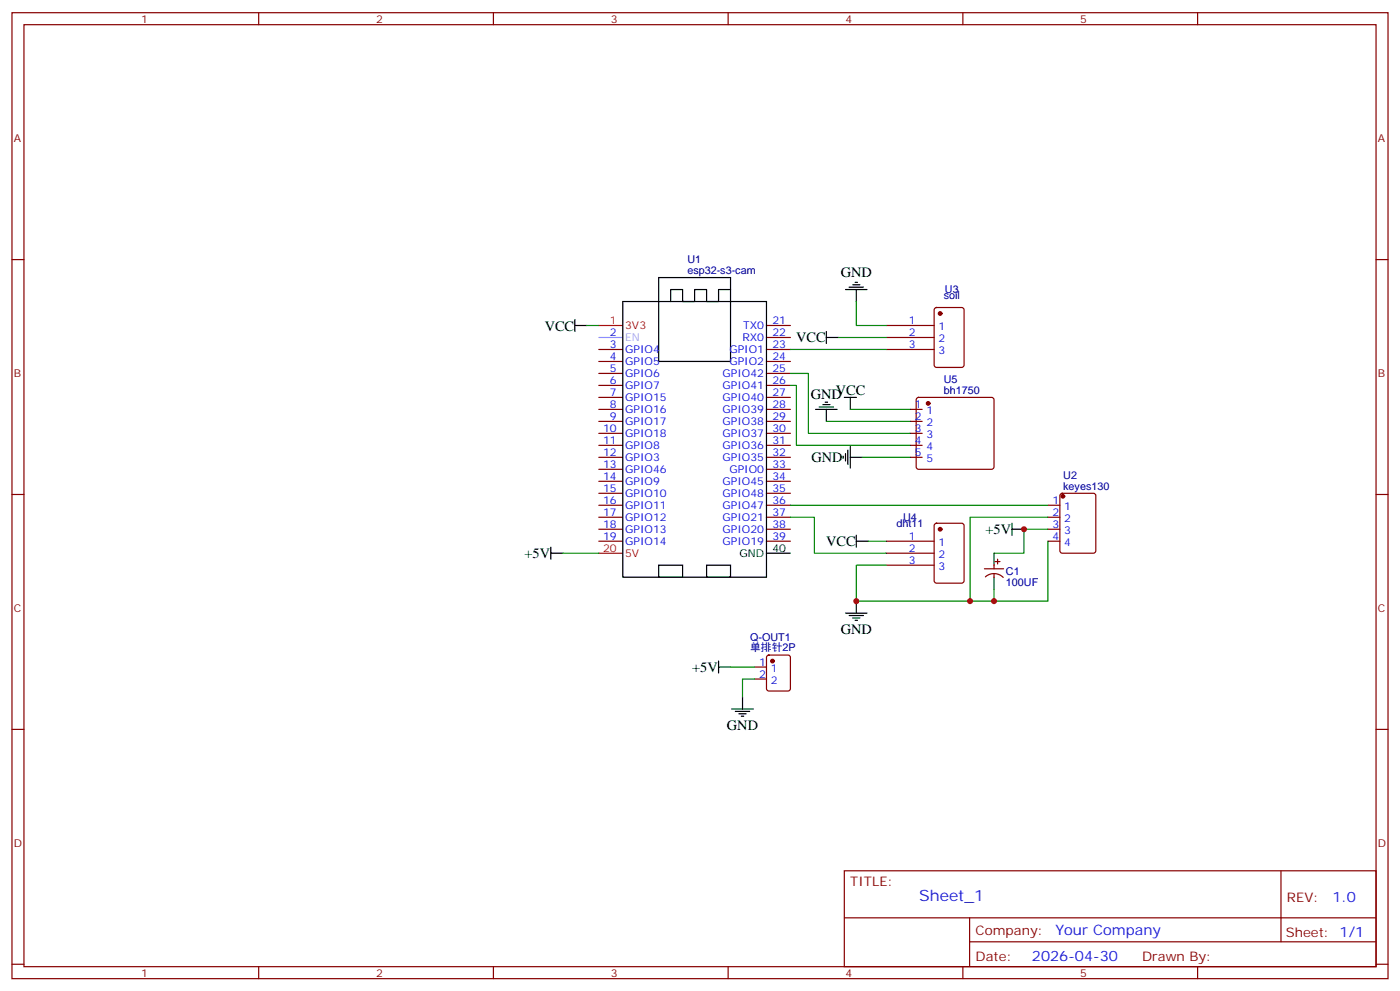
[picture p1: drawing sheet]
<svg xmlns="http://www.w3.org/2000/svg" width="412mm" height="292mm" viewBox="0 0 412 292" stroke-linecap="round" stroke-linejoin="round" font-family="sans-serif">
<g fill="none" stroke="#870000" stroke-width=".35">
<path d="M3.5 3.7h405.4v284.4h-405.4zM7.1 7.3h398.2v277.3h-398.2zM76.2 3.7v3.6M145.3 3.7v3.6M214.5 3.7v3.6M283.6 3.7v3.6M352.8 3.7v3.6M3.5 76.4h3.6M405.3 76.4h3.6M225.8 99.3h7M225.8 95.8h7M261.1 99.3h14.1"/>
<path d="M261.1 95.8h14.1M275.4 90.7l.5-.2h7.4l.6 .5 .1 16.5-.5 .6-7.6 .1-.7-.5v-16.5zM176.4 117h7M176.4 113.5h7M176.4 109.9h7M176.4 106.4h7M176.4 102.9h7M225.8 117h7M225.8 113.5h7M225.8 109.9h7M225.8 106.4h7M225.8 102.9h7"/>
<path d="M261.1 102.9h14.1M270.1 117.2l.5-.2h21.5l.5 .2 .2 .5v19.7l-.2 .5-.5 .2h-21.5l-.5-.2-.2-.5v-19.7zM176.4 138.1h7M176.4 134.6h7M176.4 131.1h7M176.4 127.6h7M176.4 124h7M176.4 120.5h7M225.8 138.1h7M225.8 134.6h7M225.8 131.1h7M225.8 127.6h7"/>
<path d="M225.8 124h7M225.8 120.5h7M268.1 134.6h3.5M268.1 131.1h3.5M268.1 127.6h3.5M268.1 124h3.5M268.1 120.5h3.5M3.5 145.6h3.6M176.4 159.3h7M176.4 155.8h7M176.4 152.3h7M176.4 148.7h7"/>
<path d="M176.4 145.2h7M176.4 141.7h7M225.8 159.3h7M225.8 155.8h7M225.8 152.3h7M225.8 148.7h7M225.8 145.2h7M225.8 141.7h7M261.1 159.3h14.1M275.4 154.2l.5-.2h7.4l.6 .5 .1 16.5-.5 .6-7.6 .1-.7-.5v-16.5zM308.7 159.3h3.5M308.7 155.8h3.5"/>
<path d="M308.7 152.3h3.5M308.7 148.7h3.5M312.4 145.4l.5-.2h9.2l.6 .4 .1 16.5-.5 .7h-9.4l-.6-.4-.1-16.5zM405.3 145.6h3.6M261.1 162.8h14.1M261.1 166.4h14.1M290 167.4h5.6M290.3 169.8a3.8 3.8 0 0 1 5.2 .2M292.8 166.4v1M292.8 168.8v1.1M293.2 165.3h1.4M293.9 164.6v1.4"/>
<path d="M222.2 196.4h3.6M222.2 199.9h3.6M226 193l.5-.2h5.6l.7 .5v9.4l-.4 .7h-5.9l-.7-.5v-9.4zM3.5 214.7h3.6M405.3 214.7h3.6M248.7 256.3h156.6v28.3h-156.6zM377.3 256.4v20.8M248.7 270.2h156.5M285.6 277.2h119.6M285.6 270.2v14.1M3.5 283.8h3.6M76.2 284.6v3.5"/>
<path d="M145.3 284.6v3.5M214.5 284.6v3.5M283.6 284.6v3.5M352.8 284.6v3.5M405.3 283.8h3.6"/>
</g>
<path d="M176.4 99.3h7" fill="none" stroke="#6cf" stroke-width=".35"/>
<path d="M176.4 95.8h7M176.4 162.8h7" fill="none" stroke="#f00" stroke-width=".35"/>
<g fill="none" stroke="#000" stroke-width=".35">
<path d="M169.3 95.8h3.6M169.3 94.1v3.5M183.4 88.8h42.4v81.1h-42.4zM194 81.7h21.2v24.7h-21.2zM215.2 85.2h-3.5v3.6h-3.6v-3.6h-3.5v3.6h-3.5v-3.6h-3.5v3.6M243.4 99.3h3.5M243.4 97.6v3.5M249.1 85.2h6.3M250.1 84.5h4.3M251.2 83.8h2.1M251.9 83.1h.7M252.2 85.2v3.6"/>
<path d="M241.3 119.8h4.2M242.4 119.1h2.1M243.1 118.4h.7M248.7 117h3.5M250.5 117v3.5M240.2 120.5h6.4M243.4 120.5v3.5M248.4 134.3v.7M249.1 133.6v2.1M249.8 132.5v4.2M250.5 131.4v6.4M250.5 134.6h3.5"/>
<path d="M252.2 159.3h3.6M252.2 157.6v3.5M298.1 155.8h3.5M298.1 154v3.6M162.3 162.8h3.5M162.3 161.1v3.5M194 166.4h7.1v3.5h-7.1zM208.1 166.4h7.1v3.5h-7.1zM225.8 162.8h7M252.2 177v3.5M292.8 162.8v3.6M292.8 169.9v3.5"/>
<path d="M211.7 196.4h3.5M211.7 194.6v3.5M249.1 180.5h6.3M250.1 181.2h4.3M251.2 181.9h2.1M251.9 182.6h.7M215.5 208.7h6.4M216.6 209.4h4.2M217.7 210.1h2.1M218.4 210.8h.7M218.7 205.2v3.5"/>
</g>
<g fill="#870000" stroke="#870000" stroke-width=".35">
<circle cx="313.1" cy="146.1" r=".53"/>
<circle cx="276.9" cy="92.3" r=".53"/>
<circle cx="276.9" cy="155.8" r=".53"/>
<circle cx="273.4" cy="118.7" r=".53"/>
<circle cx="227.5" cy="194.6" r=".53"/>
</g>
<g fill="none" stroke="#008700" stroke-width=".35">
<path d="M172.9 95.8h3.5M246.9 99.3h14.2M252.2 88.8v7h8.9M232.8 109.9h5.3v17.7h30M232.8 113.5h1.8v17.6h33.5M232.8 102.9h28.3M243.4 124h24.7M250.5 120.5h17.6M254 134.6h14.1M232.8 152.3h7.1v10.5h21.2M232.8 148.7h75.9M255.8 159.3h5.3"/>
<path d="M308.7 155.8h-7.1v7h-8.8M308.7 159.3v17.7h-56.5v-10.6h8.9M308.7 152.3h-22.9v24.7M165.8 162.8h10.6M292.8 173.4v3.6M215.2 196.4h7M222.2 199.9h-3.5v5.3"/>
</g>
<g fill="#c00">
<circle cx="252.2" cy="177" r=".88"/>
<circle cx="301.6" cy="155.8" r=".88"/>
<circle cx="292.8" cy="177" r=".88"/>
<circle cx="285.8" cy="177" r=".88"/>
</g>
<text font-size="4.6" fill="#00f" x="270.8" y="265.4">Sheet_1</text>
<g font-size="4.2">
<text x="247.6" y="81.4">GND</text>
<text x="160.5" y="97.3">VCC</text>
<text x="234.5" y="100.8">VCC</text>
<text x="238.8" y="117.4">GND</text>
<text x="246.2" y="116.3">VCC</text>
<text x="239" y="136.1">GND</text>
<text x="243.4" y="160.8">VCC</text>
<text x="290.3" y="157.2">+5V</text>
<text x="154.5" y="164.3">+5V</text>
<text x="247.6" y="186.6">GND</text>
<text x="203.9" y="197.8">+5V</text>
<text x="214.1" y="214.8">GND</text>
</g>
<g font-size="4.2" fill="#00f">
<text x="392.5" y="265.6">1.0</text>
<text x="310.9" y="275.2">Your Company</text>
<text x="304" y="283">2026-04-30</text>
</g>
<g font-size="3.9" fill="#800">
<text x="250.5" y="260.9">TITLE:</text>
<text x="379.1" y="265.6">REV:</text>
<text x="287.4" y="275.1">Company:</text>
<text x="378.7" y="275.7">Sheet: 1/1</text>
<text x="287.4" y="282.8">Date:</text>
<text x="336.4" y="282.9">Drawn By:</text>
</g>
<g font-size="3.2" fill="#800">
<text x="41.6" y="6.7">1</text>
<text x="110.8" y="6.7">2</text>
<text x="179.9" y="6.7">3</text>
<text x="249.1" y="6.7">4</text>
<text x="318.2" y="6.7">5</text>
<text x="4.1" y="41.8">A</text>
<text x="405.9" y="41.8">A</text>
<text x="4.1" y="111">B</text>
<text x="405.9" y="111">B</text>
<text x="4.1" y="180.1">C</text>
<text x="405.9" y="180.1">C</text>
<text x="4.1" y="249.3">D</text>
<text x="405.9" y="249.3">D</text>
<text x="41.6" y="287.5">1</text>
<text x="110.8" y="287.5">2</text>
<text x="179.9" y="287.5">3</text>
<text x="249.1" y="287.5">4</text>
<text x="318.2" y="287.5">5</text>
</g>
<g font-size="3.2" fill="#000080">
<text x="202.5" y="77.4">U1</text>
<text x="202.5" y="80.6">esp32-s3-cam</text>
<text x="278" y="88.1">soil</text>
<text x="278.4" y="86.4">U3</text>
<text x="278" y="112.8">U5</text>
<text x="278" y="115.9">bh1750</text>
<text x="313.2" y="141.1">U2</text>
<text x="313.2" y="144.1">keyes130</text>
<text x="264.1" y="155.2">dht11</text>
<text x="266" y="153.4">U4</text>
<text x="296.3" y="172.4">100UF</text>
<text x="296.3" y="169.3">C1</text>
<text x="221" y="191.7">单排针2P</text>
<text x="221" y="188.6">Q-OUT1</text>
</g>
<g font-size="3.2" fill="#f00">
<text x="179.7" y="95.5">1</text>
<text x="184.1" y="96.9">3V3</text>
<text x="177.6" y="162.5">20</text>
<text x="184.1" y="163.9">5V</text>
</g>
<g font-size="3.2" fill="#00f">
<text x="227.5" y="95.5">21</text>
<text x="267.7" y="95.5">1</text>
<text x="179.7" y="99">2</text>
<text x="218.7" y="100.4">RX0</text>
<text x="218.9" y="96.9">TX0</text>
<text x="227.5" y="99">22</text>
<text x="267.7" y="99">2</text>
<text x="276.5" y="97.2">1</text>
<text x="276.5" y="100.8">2</text>
<text x="179.7" y="106">4</text>
<text x="179.7" y="102.5">3</text>
<text x="184.1" y="107.5">GPIO5</text>
<text x="184.1" y="103.9">GPIO4</text>
<text x="214.8" y="107.5">GPIO2</text>
<text x="214.8" y="103.9">GPIO1</text>
<text x="227.5" y="106">24</text>
<text x="227.5" y="102.5">23</text>
<text x="267.7" y="102.5">3</text>
<text x="276.5" y="104.3">3</text>
<text x="179.7" y="113.1">6</text>
<text x="179.7" y="109.6">5</text>
<text x="184.1" y="111">GPIO6</text>
<text x="212.8" y="111">GPIO42</text>
<text x="227.5" y="113.1">26</text>
<text x="227.5" y="109.6">25</text>
<text x="179.7" y="116.6">7</text>
<text x="184.1" y="118">GPIO15</text>
<text x="184.1" y="114.5">GPIO7</text>
<text x="212.8" y="118">GPIO40</text>
<text x="212.8" y="114.5">GPIO41</text>
<text x="227.5" y="116.6">27</text>
<text x="179.7" y="123.7">9</text>
<text x="179.7" y="120.2">8</text>
<text x="184.1" y="125.1">GPIO17</text>
<text x="184.1" y="121.6">GPIO16</text>
<text x="212.8" y="125.1">GPIO38</text>
<text x="212.8" y="121.6">GPIO39</text>
<text x="227.5" y="123.7">29</text>
<text x="227.5" y="120.2">28</text>
<text x="269.4" y="120.2">1</text>
<text x="269.4" y="123.7">2</text>
<text x="272.9" y="121.9">1</text>
<text x="272.9" y="125.4">2</text>
<text x="177.6" y="130.7">11</text>
<text x="177.6" y="127.2">10</text>
<text x="184.1" y="128.6">GPIO18</text>
<text x="212.8" y="128.6">GPIO37</text>
<text x="227.5" y="130.7">31</text>
<text x="227.5" y="127.2">30</text>
<text x="269.4" y="127.2">3</text>
<text x="269.4" y="130.7">4</text>
<text x="272.9" y="129">3</text>
<text x="177.6" y="137.8">13</text>
<text x="177.6" y="134.3">12</text>
<text x="184.1" y="135.7">GPIO3</text>
<text x="184.1" y="132.2">GPIO8</text>
<text x="212.8" y="135.7">GPIO35</text>
<text x="212.8" y="132.2">GPIO36</text>
<text x="227.5" y="137.8">33</text>
<text x="227.5" y="134.3">32</text>
<text x="269.4" y="134.3">5</text>
<text x="272.9" y="132.5">4</text>
<text x="272.9" y="136">5</text>
<text x="177.6" y="141.3">14</text>
<text x="184.1" y="142.7">GPIO9</text>
<text x="184.1" y="139.2">GPIO46</text>
<text x="212.8" y="142.7">GPIO45</text>
<text x="214.8" y="139.2">GPIO0</text>
<text x="227.5" y="141.3">34</text>
<text x="177.6" y="148.4">16</text>
<text x="177.6" y="144.9">15</text>
<text x="184.1" y="149.8">GPIO11</text>
<text x="184.1" y="146.3">GPIO10</text>
<text x="212.8" y="149.8">GPIO47</text>
<text x="212.8" y="146.3">GPIO48</text>
<text x="227.5" y="148.4">36</text>
<text x="227.5" y="144.9">35</text>
<text x="310" y="148.4">1</text>
<text x="177.6" y="155.4">18</text>
<text x="177.6" y="151.9">17</text>
<text x="184.1" y="153.3">GPIO12</text>
<text x="212.8" y="153.3">GPIO21</text>
<text x="227.5" y="155.4">38</text>
<text x="227.5" y="151.9">37</text>
<text x="310" y="151.9">2</text>
<text x="310" y="155.4">3</text>
<text x="313.5" y="150.1">1</text>
<text x="313.5" y="153.7">2</text>
<text x="177.6" y="159">19</text>
<text x="184.1" y="160.4">GPIO14</text>
<text x="184.1" y="156.8">GPIO13</text>
<text x="212.8" y="160.4">GPIO19</text>
<text x="212.8" y="156.8">GPIO20</text>
<text x="227.5" y="159">39</text>
<text x="267.7" y="159">1</text>
<text x="276.5" y="160.7">1</text>
<text x="310" y="159">4</text>
<text x="313.5" y="157.2">3</text>
<text x="313.5" y="160.7">4</text>
<text x="267.7" y="162.5">2</text>
<text x="267.7" y="166">3</text>
<text x="276.5" y="164.3">2</text>
<text x="276.5" y="167.8">3</text>
<text x="223.6" y="196">1</text>
<text x="227.1" y="197.8">1</text>
<text x="223.6" y="199.5">2</text>
<text x="227.1" y="201.3">2</text>
</g>
<text font-size="3.2" fill="#6cf" x="184.1" y="100.4">EN</text>
<g font-size="3.2">
<text x="217.8" y="163.9">GND</text>
<text x="227.5" y="162.5">40</text>
</g>
</svg>
